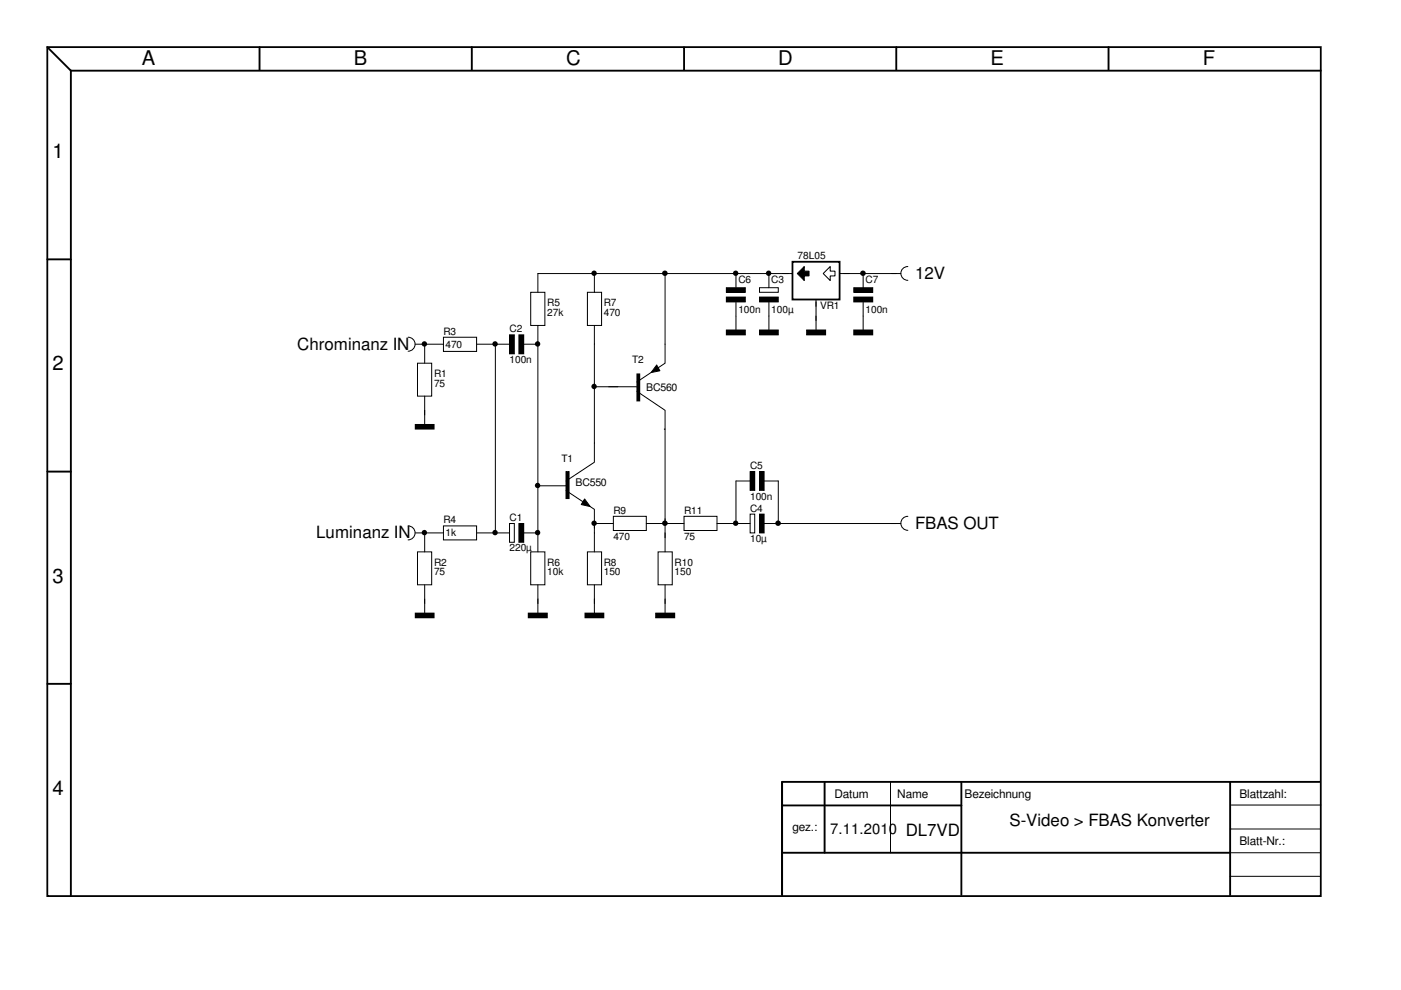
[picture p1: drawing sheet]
<svg xmlns="http://www.w3.org/2000/svg" width="297mm" height="210mm" viewBox="0 0 297 210" stroke-linecap="round" stroke-linejoin="round" font-family="sans-serif">
<path d="M168 55.5h10v8h-10z" fill="none" stroke="#000" stroke-width=".38"/>
<path d="M174.5 58l1.5-1.5v1h1v1h-1v1z" fill-rule="evenodd" fill="#fff"/>
<path d="M166 58h2M169 58l1.5-1.5v1h1v1h-1v1zM174.5 58l1.5-1.5v1h1v1h-1v1zM178 58h2M189 58h2M192.5 56.5a1.46 1.46 0 0 0-1.5 1.5 1.46 1.46 0 0 0 1.5 1.4M86.5 71.5a1.48 1.48 0 0 1 1.5 1.5 1.48 1.48 0 0 1-1.5 1.5M88 73h2M173 63.5v1.5M86.5 111.5a1.48 1.48 0 0 1 1.5 1.5 1.48 1.48 0 0 1-1.5 1.5M88 113h2" fill="none" stroke="#000" stroke-width=".21"/>
<path d="M169 58l1.5-1.5v1h1v1h-1v1z" fill-rule="evenodd" fill="#000"/>
<path d="M88.5 77h3v7h-3z" fill-rule="evenodd" fill="#fff"/>
<path d="M88.5 77h3v7h-3zM90 73v4M88 90h4v1h-4zM90 84v6" fill="none" stroke="#000" stroke-width=".21"/>
<path d="M88 90h4v1h-4z" fill-rule="evenodd" fill="#000"/>
<path d="M88.5 117h3v7h-3z" fill-rule="evenodd" fill="#fff"/>
<path d="M88.5 117h3v7h-3zM90 113v4M90 124v4" fill="none" stroke="#000" stroke-width=".21"/>
<path d="M94 71.5h7v3h-7z" fill-rule="evenodd" fill="#fff"/>
<path d="M90 73h4M94 71.5h7v3h-7zM101 73h4" fill="none" stroke="#000" stroke-width=".21"/>
<path d="M94 111.5h7v3h-7z" fill-rule="evenodd" fill="#fff"/>
<path d="M105 73v40h-4M90 113h4M94 111.5h7v3h-7z" fill="none" stroke="#000" stroke-width=".21"/>
<g fill="#000">
<circle cx="90" cy="72.9" r=".57"/>
<circle cx="105" cy="72.9" r=".57"/>
<circle cx="90" cy="112.9" r=".57"/>
<circle cx="105" cy="112.9" r=".57"/>
</g>
<path d="M108 111h1v4h-1z" fill-rule="evenodd" fill="#fff"/>
<path d="M105 73h3M108 71h1v4h-1zM110 71h1v4h-1zM111 73h3M105 113h3M108 111h1v4h-1zM110 111h1v4h-1zM111 113h3M88 130h4v1h-4zM90 127v3" fill="none" stroke="#000" stroke-width=".21"/>
<g fill="#000">
<path d="M108 71h1v4h-1z" fill-rule="evenodd"/>
<path d="M110 71h1v4h-1z" fill-rule="evenodd"/>
<path d="M110 111h1v4h-1z" fill-rule="evenodd"/>
<path d="M88 130h4v1h-4z" fill-rule="evenodd"/>
</g>
<path d="M112.5 62h3v7h-3z" fill-rule="evenodd" fill="#fff"/>
<path d="M114 58v4M112.5 62h3v7h-3zM114 69v4" fill="none" stroke="#000" stroke-width=".21"/>
<path d="M112.5 117h3v7h-3z" fill-rule="evenodd" fill="#fff"/>
<g fill="none" stroke="#000" stroke-width=".21">
<path d="M114 58h53M114 73v44M135 79.3h.6v5.7h-.6zM139.2 77.4l.7 1.2-1.9 .4zM141 73v4l-6 4M120 100h.6v5.7h-.6zM126 82v16l-6 4M129 82h6M135 83l6 4v4M112.5 117h3v7h-3zM114 103h6M120 104l6 4v4"/>
<path d="M123.9 105.8l1.2 1.6-1.9-.4zM112 130h4v1h-4zM114 124v6"/>
</g>
<g fill="#000">
<path d="M139.2 77.4l.7 1.2-1.9 .4zM123.9 105.8l1.2 1.6-1.9-.4z"/>
<path d="M135 79.3h.6v5.7h-.6z" fill-rule="evenodd"/>
<path d="M120 100h.6v5.7h-.6z" fill-rule="evenodd"/>
<path d="M112 130h4v1h-4z" fill-rule="evenodd"/>
<circle cx="114" cy="72.9" r=".57"/>
<circle cx="114" cy="112.9" r=".57"/>
</g>
<path d="M124.5 62h3v7h-3z" fill-rule="evenodd" fill="#fff"/>
<path d="M126 58v4M124.5 62h3v7h-3zM126 69v13" fill="none" stroke="#000" stroke-width=".21"/>
<path d="M124.5 117h3v7h-3z" fill-rule="evenodd" fill="#fff"/>
<path d="M124.5 117h3v7h-3zM126 111v6M124 130h4v1h-4zM126 124v6" fill="none" stroke="#000" stroke-width=".21"/>
<path d="M124 130h4v1h-4z" fill-rule="evenodd" fill="#000"/>
<path d="M130 109.5h7v3h-7z" fill-rule="evenodd" fill="#fff"/>
<path d="M141 58v15M140.8 91h.2v20h-4M126 111h4M130 109.5h7v3h-7z" fill="none" stroke="#000" stroke-width=".21"/>
<g fill="#000">
<circle cx="126" cy="57.9" r=".57"/>
<circle cx="141" cy="58" r=".59"/>
<circle cx="126" cy="81.9" r=".57"/>
<circle cx="114" cy="102.9" r=".57"/>
<circle cx="126" cy="110.9" r=".57"/>
</g>
<path d="M139.5 117h3v7h-3z" fill-rule="evenodd" fill="#fff"/>
<path d="M139.5 117h3v7h-3zM141 110v7M139 130h4v1h-4zM141 124v6" fill="none" stroke="#000" stroke-width=".21"/>
<g fill="#000">
<path d="M139 130h4v1h-4z" fill-rule="evenodd"/>
<circle cx="141" cy="111" r=".59"/>
</g>
<path d="M145 109.5h7v3h-7z" fill-rule="evenodd" fill="#fff"/>
<path d="M141 111h4M145 109.5h7v3h-7zM152 111h4" fill="none" stroke="#000" stroke-width=".21"/>
<path d="M161 61h4v1h-4z" fill-rule="evenodd" fill="#fff"/>
<path d="M163 58v3M161 61h4v1h-4zM161 63h4v1h-4zM163 64v3" fill="none" stroke="#000" stroke-width=".21"/>
<path d="M161 63h4v1h-4z" fill-rule="evenodd" fill="#000"/>
<path d="M159 109h1v4h-1z" fill-rule="evenodd" fill="#fff"/>
<g fill="none" stroke="#000" stroke-width=".21">
<path d="M156 58v3M179 58h11M183 58v3M154 61h4v1h-4zM154 63h4v1h-4zM154 70h4v1h-4zM156 64v6M161 70h4v1h-4zM163 67v3M171 70h4v1h-4zM173 64v6M181 61h4v1h-4z"/>
<path d="M181 63h4v1h-4zM181 70h4v1h-4zM183 64v6M126 82h5M159 100h1v4h-1zM161 100h1v4h-1zM159 109h1v4h-1zM159 102h-3v9h3M161 109h1v4h-1zM162 111h29M162 102h3v9M192.5 109.5a1.48 1.48 0 0 0-1.5 1.5 1.48 1.48 0 0 0 1.5 1.4"/>
<path d="M188.8 165.8v15M260.8 175.8h19.1M260.9 170.7h19.1M260.8 180.8h19.1M260.8 185.8h19.1"/>
</g>
<g fill="#000">
<path d="M154 61h4v1h-4z" fill-rule="evenodd"/>
<path d="M154 63h4v1h-4z" fill-rule="evenodd"/>
<path d="M154 70h4v1h-4z" fill-rule="evenodd"/>
<path d="M161 70h4v1h-4z" fill-rule="evenodd"/>
<path d="M171 70h4v1h-4z" fill-rule="evenodd"/>
<path d="M181 61h4v1h-4z" fill-rule="evenodd"/>
<path d="M181 63h4v1h-4z" fill-rule="evenodd"/>
<path d="M181 70h4v1h-4z" fill-rule="evenodd"/>
<path d="M159 100h1v4h-1z" fill-rule="evenodd"/>
<path d="M161 100h1v4h-1z" fill-rule="evenodd"/>
<path d="M161 109h1v4h-1z" fill-rule="evenodd"/>
<circle cx="156" cy="57.9" r=".57"/>
<circle cx="163" cy="57.9" r=".57"/>
<circle cx="183" cy="58" r=".59"/>
<circle cx="156" cy="110.9" r=".57"/>
<circle cx="165" cy="111" r=".59"/>
</g>
<g fill="none" stroke="#000" stroke-width=".4">
<path d="M10 10l5 5M15 15h265M15 15v175M55 10v4.8M100 10v4.8M145 10v4.8M190 10v4.8M235 10v4.8M10 55h5M10 100h5M10 145h5M165.8 165.8v23.9"/>
<path d="M165.8 170.8h38M174.8 165.8v15M203.8 165.8v23.9M260.8 165.8v24M279.8 165.8h-114v24M165.8 180.8h95"/>
</g>
<path d="M10 10h270v180h-270z" fill="none" stroke="#000" stroke-width=".38"/>
<g font-size="4.3">
<text x="30.1" y="13.8">A</text>
<text x="75.1" y="13.8">B</text>
<text x="120" y="13.8">C</text>
<text x="165" y="13.8">D</text>
<text x="210" y="13.8">E</text>
<text x="255" y="13.8">F</text>
<text x="11.1" y="33.6">1</text>
<text x="11.1" y="78.5">2</text>
<text x="11.1" y="123.5">3</text>
<text x="11.1" y="168.5">4</text>
</g>
<g font-size="3.6">
<text x="194" y="59.2">12V</text>
<text x="63" y="74.2">Chrominanz IN</text>
<text x="194" y="112.2">FBAS OUT</text>
<text x="67.1" y="114.2">Luminanz IN</text>
<text x="192" y="177.2">DL7VD</text>
<text x="214" y="175.2">S-Video &gt; FBAS Konverter</text>
</g>
<text font-size="3.1" x="176" y="176.8">7.11.2010</text>
<g font-size="2.5">
<text x="176.9" y="169.1">Datum</text>
<text x="190.2" y="169.1">Name</text>
<text x="204.5" y="169.1">Bezeichnung</text>
<text x="262.8" y="169.1">Blattzahl:</text>
<text x="168" y="176.2">gez.:</text>
<text x="262.8" y="179.1">Blatt-Nr.:</text>
</g>
<g font-size="2.2">
<text x="137" y="83">BC560</text>
<text x="122" y="103">BC550</text>
</g>
<g font-size="2.1">
<text x="156.5" y="59.9">C6</text>
<text x="163.5" y="59.9">C3</text>
<text x="169.1" y="54.9">78L05</text>
<text x="183.5" y="59.9">C7</text>
<text x="116" y="64.9">R5</text>
<text x="128" y="64.9">R7</text>
<text x="173.9" y="65.4">VR1</text>
<text x="94" y="71">R3</text>
<text x="108" y="70.4">C2</text>
<text x="116" y="66.9">27k</text>
<text x="128" y="66.9">470</text>
<text x="156.5" y="66.5">100n</text>
<text x="163.5" y="66.5">100µ</text>
<text x="183.5" y="66.5">100n</text>
<text x="94.4" y="73.7">470</text>
<text x="108" y="77">100n</text>
<text x="134" y="77">T2</text>
<text x="92" y="79.9">R1</text>
<text x="92" y="82">75</text>
<text x="119" y="98">T1</text>
<text x="159" y="99.4">C5</text>
<text x="159" y="106">100n</text>
<text x="94" y="111">R4</text>
<text x="94.4" y="113.7">1k</text>
<text x="108" y="110.4">C1</text>
<text x="130" y="108.9">R9</text>
<text x="145" y="108.9">R11</text>
<text x="159" y="108.5">C4</text>
<text x="92" y="119.9">R2</text>
<text x="108" y="116.9">220µ</text>
<text x="116" y="119.9">R6</text>
<text x="128" y="119.9">R8</text>
<text x="130" y="114.4">470</text>
<text x="143" y="119.9">R10</text>
<text x="145" y="114.4">75</text>
<text x="159" y="114.9">10µ</text>
<text x="92" y="121.9">75</text>
<text x="116" y="121.9">10k</text>
<text x="128" y="121.9">150</text>
<text x="143" y="121.9">150</text>
</g>
</svg>
